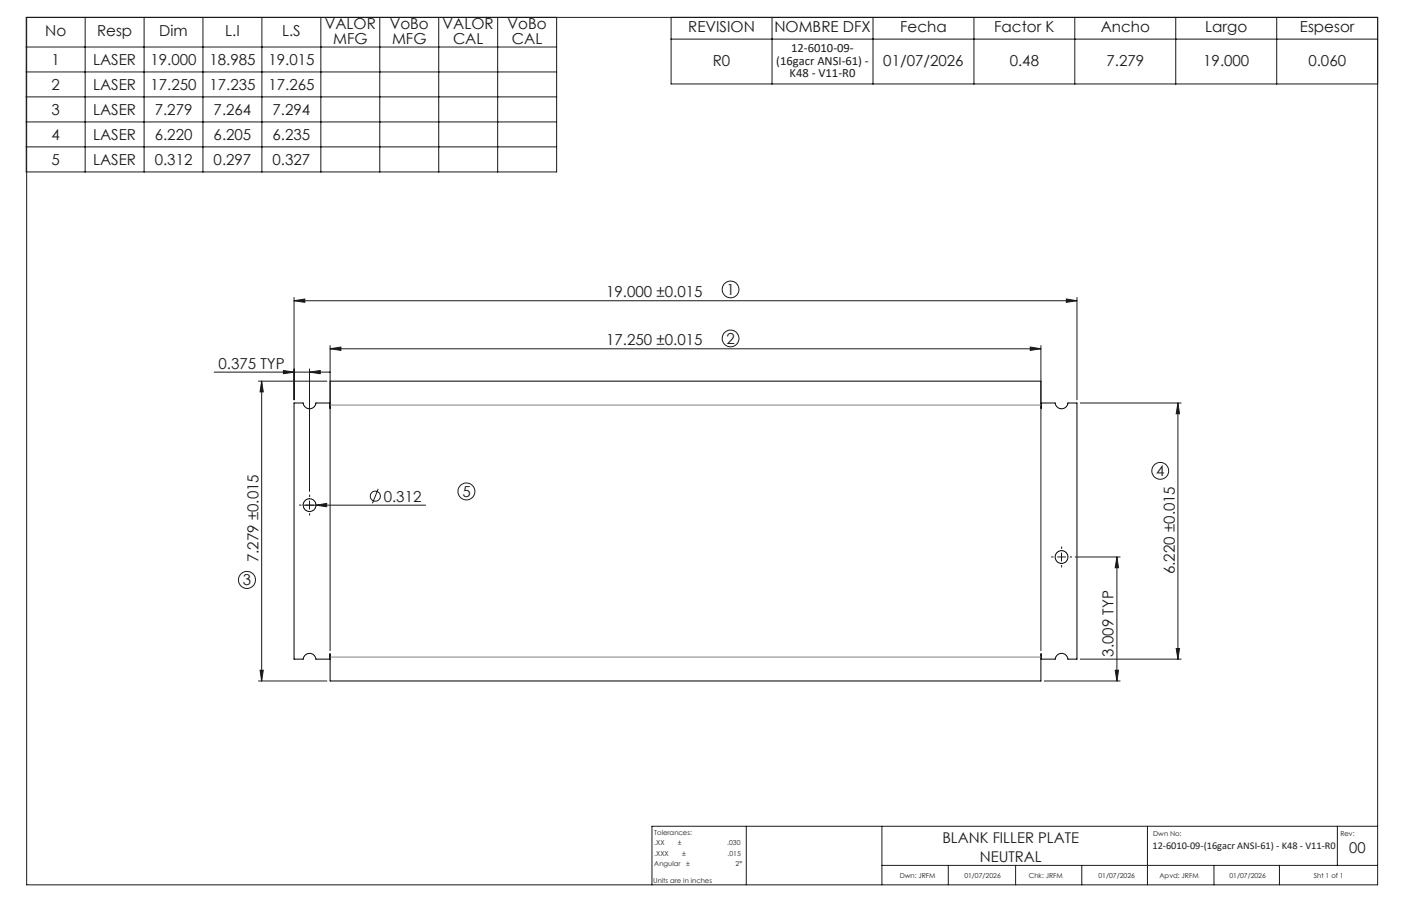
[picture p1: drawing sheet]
<svg xmlns="http://www.w3.org/2000/svg" width="432mm" height="279mm" viewBox="0 0 432 279" stroke-linecap="round" stroke-linejoin="round" font-family="sans-serif">
<g fill="none" stroke="#000" stroke-width=".31">
<path d="M101.7 124.3h-4.3a1.97 1.97 0 0 1-2 1.8 1.97 1.97 0 0 1-1.9-1.8h-2.9v79h2.9a1.97 1.97 0 0 1 1.9-1.8 1.97 1.97 0 0 1 2 1.8h4.3M101.7 125.9h.1M101.7 125.9v-8.4h219.1v8.4l.1-1.6h4.3a1.97 1.97 0 0 0 2 1.8 1.97 1.97 0 0 0 1.9-1.8h2.8v79h-2.8a1.97 1.97 0 0 0-1.9-1.8 1.97 1.97 0 0 0-2 1.8h-4.3l-.1-1.6v8.3h-219.1v-8.3M101.7 201.7h.1"/>
<circle cx="95.4" cy="155.8" r="1.98"/>
<circle cx="327.2" cy="171.8" r="1.98"/>
</g>
<g fill="none" stroke="#191924" stroke-width=".31">
<path d="M8.1 14.5h163.5M8.2 5.4v267.5h416.4v-267.5h-416.5v47.6h163.5v-47.6M26.2 5.4v47.6M44.4 5.4v47.6M62.5 5.4v47.6M80.7 5.4v47.6M98.9 5.4v47.6M117.1 5.4v47.6M135.2 5.4v47.6M153.4 5.4v47.6M206.8 5.4v20.5h217.8M206.8 12.1h217.8"/>
<path d="M237.9 5.4v20.5M269.1 5.4v20.5M300.2 5.4v20.5M331.3 5.4v20.5M362.4 5.4v20.5M393.5 5.4v20.5M8.1 22.2h163.5M8.1 29.9h163.5M8.1 37.6h163.5M8.1 45.3h163.5M90.6 92.7l3.3-.5v1zM90.6 91.7v31.6"/>
<path d="M90.6 92.7h241.3M328.6 92.2l3.3 .5-3.3 .5zM331.9 91.7v31.6M66 114.8h35.7M79.7 117.5h21.1M80.6 117.5l.5 3.4h-.9zM80.6 117.5v92.5M87.3 114.3l3.3 .5-3.3 .5zM95.4 114.8l3.3-.5v1zM95.4 113.8v37.8M101.7 107.6l3.4-.6v1.1zM101.7 106.6v94.1"/>
<path d="M101.7 107.6h219.1M317.5 107l3.3 .6-3.3 .5zM320.8 106.6v94.1M333 124.3h31M363 124.3l.5 3.3h-1zM363 124.3v79M93.4 155.8h37.8M95.4 154.5v2.5M97.4 155.8l3.3-.5v1zM116.6 150.8l-1.8 4.4M325.9 171.8h2.5M327.2 170.5v2.5"/>
<path d="M331.4 171.8h13.8M344.2 171.8l.5 3.3h-1zM344.2 171.8v38.2M362.5 200h1l-.5 3.3zM79.7 210h21.1M80.2 206.7h.9l-.5 3.3zM321.8 210h23.4M333 203.3h31M343.7 206.7h1l-.5 3.3zM230 254.8v18.1M271.8 254.8v18.1M353.7 254.8v18.1"/>
<path d="M412.2 254.8v12.1M424.6 254.8h-223.7v18.1M271.8 266.9h152.8M292.3 266.9v6M313 266.9v6M333.4 266.9v6M374.2 266.9v6M394.3 266.9v6"/>
<circle cx="225.2" cy="89.3" r="2.59"/>
<circle cx="225.2" cy="104.4" r="2.59"/>
<circle cx="115.7" cy="153" r="1.56"/>
<circle cx="143.8" cy="151.6" r="2.61"/>
<circle cx="357.6" cy="145.2" r="2.6"/>
<circle cx="76.1" cy="178.8" r="2.63"/>
</g>
<path d="M92.9 155.8h-.7M95.4 158.3v.7M95.4 153.3v-.8M97.9 155.8h.8M324.7 171.8h-.7M327.2 174.3v.7M327.2 169.3v-.8M329.7 171.8h.7" fill="none" stroke="#191924" stroke-width=".31" stroke-dasharray="15.2 1.3 1.3 1.3" stroke-linecap="butt"/>
<path d="M101.7 124.9h219.1M101.7 202.6h219.1" fill="none" stroke="#808080" stroke-width=".31"/>
<g fill="#191924">
<path d="M97.4 155.8l3.3-.5v1z"/>
<path d="M328.6 92.2l3.3 .5-3.3 .5zM90.6 92.7l3.3-.5v1zM317.5 107l3.3 .6-3.3 .5zM101.7 107.6l3.4-.6v1.1zM95.4 114.8l3.3-.5v1zM87.3 114.3l3.3 .5-3.3 .5z"/>
<path d="M362.5 200h1l-.5 3.3zM363 124.3l.5 3.3h-1z"/>
<path d="M80.6 117.5l.5 3.4h-.9zM80.2 206.7h.9l-.5 3.3zM344.2 171.8l.5 3.3h-1zM343.7 206.7h1l-.5 3.3z"/>
</g>
<g font-size="4.7" fill="#191924">
<text x="13.9" y="11.2">No</text>
<text x="29.9" y="11.2">Resp</text>
<text x="49.1" y="11.2">Dim</text>
<text x="69.4" y="11.2">L.I</text>
<text x="86.9" y="11.2">L.S</text>
<text x="100.1" y="8.9">VALOR</text>
<text x="120.1" y="8.9">VoBo</text>
<text x="136.4" y="8.9">VALOR</text>
<text x="156.4" y="8.9">VoBo</text>
<text x="212.1" y="9.9">REVISION</text>
<text x="238.7" y="9.9">NOMBRE DFX</text>
<text x="277.5" y="9.9">Fecha</text>
<text x="306.5" y="9.9">Factor K</text>
<text x="339.2" y="9.9">Ancho</text>
<text x="371.5" y="9.9">Largo</text>
<text x="400.7" y="9.9">Espesor</text>
<text x="102.7" y="13.4">MFG</text>
<text x="120.8" y="13.4">MFG</text>
<text x="139.6" y="13.4">CAL</text>
<text x="157.8" y="13.4">CAL</text>
<text x="15.9" y="20">1</text>
<text x="28.7" y="20">LASER</text>
<text x="46.4" y="20">19.000</text>
<text x="64.5" y="20">18.985</text>
<text x="82.7" y="20">19.015</text>
<text x="219.7" y="20.2">R0</text>
<text x="272.2" y="20.2">01/07/2026</text>
<text x="311.2" y="20.2">0.48</text>
<text x="341" y="20.2">7.279</text>
<text x="370.8" y="20.2">19.000</text>
<text x="403.2" y="20.2">0.060</text>
<text x="15.9" y="27.7">2</text>
<text x="28.7" y="27.7">LASER</text>
<text x="46.4" y="27.7">17.250</text>
<text x="64.5" y="27.7">17.235</text>
<text x="82.7" y="27.7">17.265</text>
<text x="15.9" y="35.4">3</text>
<text x="28.7" y="35.4">LASER</text>
<text x="47.7" y="35.4">7.279</text>
<text x="65.8" y="35.4">7.264</text>
<text x="84" y="35.4">7.294</text>
<text x="15.9" y="43.1">4</text>
<text x="28.7" y="43.1">LASER</text>
<text x="47.7" y="43.1">6.220</text>
<text x="65.8" y="43.1">6.205</text>
<text x="84" y="43.1">6.235</text>
<text x="15.9" y="50.8">5</text>
<text x="28.7" y="50.8">LASER</text>
<text x="47.7" y="50.8">0.312</text>
<text x="65.8" y="50.8">0.297</text>
<text x="84" y="50.8">0.327</text>
<text x="186.8" y="91.7">19.000 ±0.015</text>
<text x="223.9" y="90.9">1</text>
<text x="186.8" y="106.5">17.250 ±0.015</text>
<text x="223.9" y="106">2</text>
<text x="67.3" y="113.7">0.375 TYP</text>
<text x="356.3" y="146.8">4</text>
<text x="118.3" y="154.7">0.312</text>
<text x="142.5" y="153.2">5</text>
<text x="79.6" y="173.4" transform="rotate(-90 79.6 173.4)">7.279 ±0.015</text>
<text x="362" y="177" transform="rotate(-90 362 177)">6.220 ±0.015</text>
<text x="74.9" y="180.4">3</text>
<text x="343.2" y="202.5" transform="rotate(-90 343.2 202.5)">3.009 TYP</text>
</g>
<g font-size="4.6" fill="#191924">
<text x="290.4" y="260.1">BLANK FILLER PLATE</text>
<text x="415.9" y="263">00</text>
<text x="302" y="265.7">NEUTRAL</text>
</g>
<g font-size="3.9" fill="#191924">
<text x="243.9" y="16.1">12-6010-09-</text>
<text x="239.2" y="19.9">(16gacr ANSI-61) -</text>
<text x="243.4" y="23.8">K48 - V11-R0</text>
</g>
<text font-size="3.2" fill="#191924" x="355.2" y="261.8">12-6010-09-(16gacr ANSI-61) - K48 - V11-R0</text>
<g font-size="2.1" fill="#191924">
<text x="201.7" y="257.6">Tolerances:</text>
<text x="355.4" y="257.8">Dwn No:</text>
<text x="413.1" y="257.8">Rev:</text>
<text x="201.7" y="260.7">.XX</text>
<text x="201.7" y="263.9">.XXX</text>
<text x="208.9" y="260.7">±</text>
<text x="210.2" y="263.9">±</text>
<text x="224.1" y="260.7">.030</text>
<text x="224.3" y="263.9">.015</text>
<text x="201.7" y="267">Angular</text>
<text x="211.5" y="267">±</text>
<text x="226.7" y="267">2°</text>
<text x="201.3" y="272.3">Units are in inches</text>
<text x="277.3" y="270.7">Dwn: JRFM</text>
<text x="297.2" y="270.7">01/07/2026</text>
<text x="317.1" y="270.7">Chk: JRFM</text>
<text x="338.6" y="270.7">01/07/2026</text>
<text x="357.4" y="270.7">Apvd: JRFM</text>
<text x="378.9" y="270.7">01/07/2026</text>
<text x="404.9" y="270.7">Sht 1 of 1</text>
</g>
</svg>
